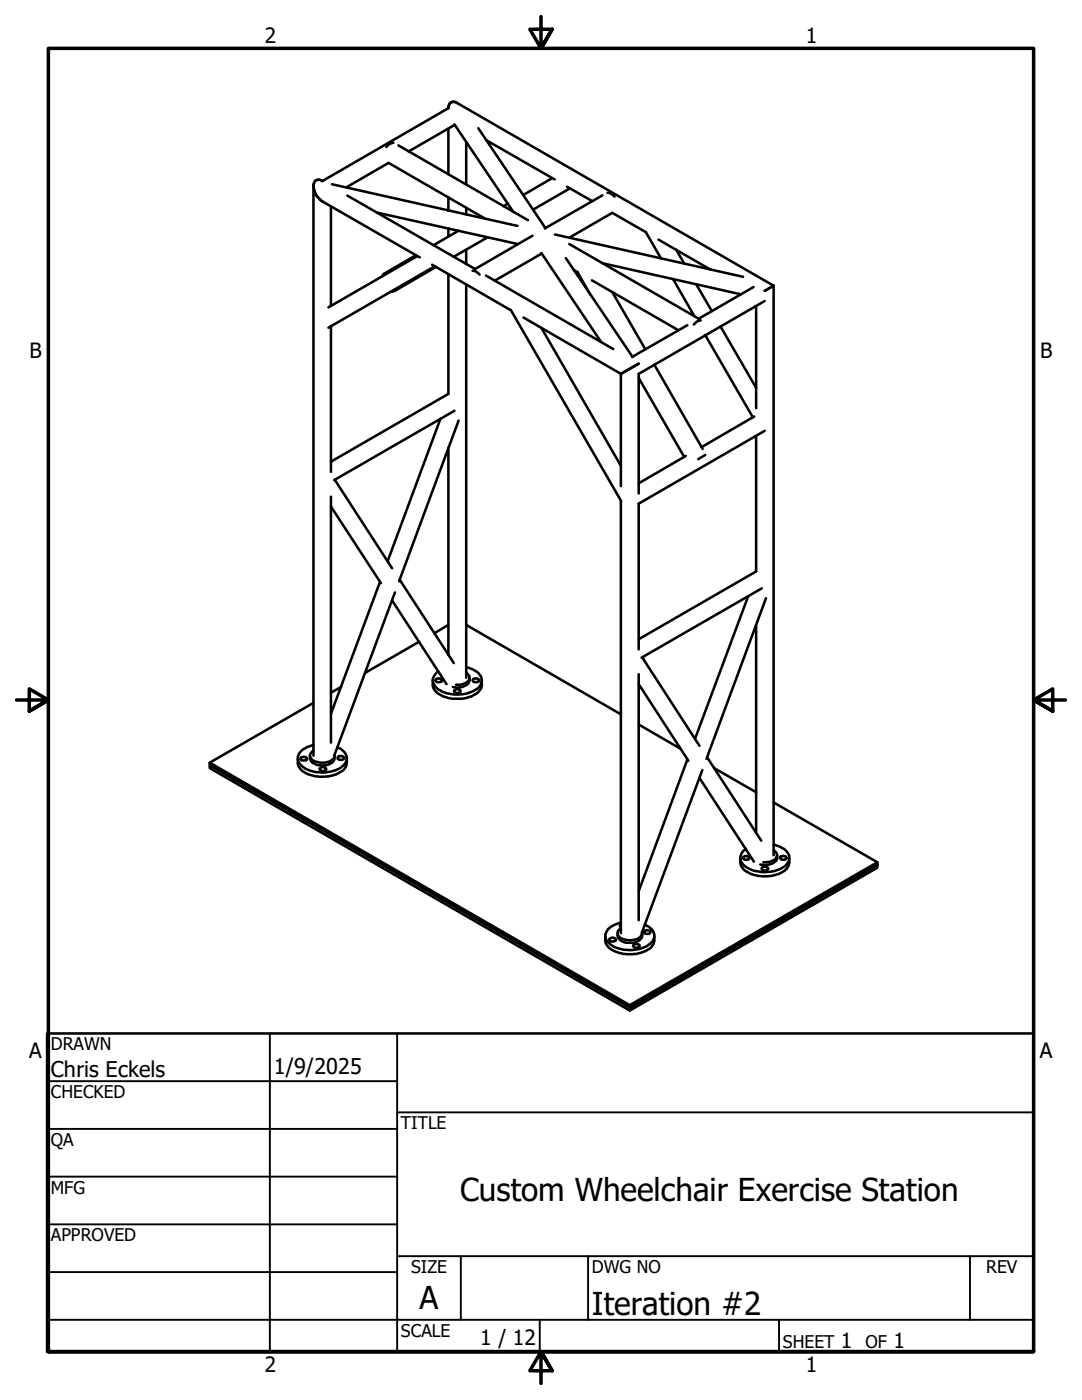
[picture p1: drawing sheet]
<svg xmlns="http://www.w3.org/2000/svg" width="216mm" height="279mm" viewBox="0 0 216 279" stroke-linecap="round" stroke-linejoin="round" font-family="sans-serif">
<!-- layer: Visible (ANSI) -->
<g fill="none" stroke="#000" stroke-width=".51">
<path d="M62.5 37.1v113.7M66.2 36.8l37.1 8.3M69.1 37.4l8.4-4.9 19.3 11.1M69.3 39.1l25.4 14.6M78.5 28.5a1.79 1.79 0 0 0-1.4 .8M79.5 29l25.8 14.9M89.5 25.7v9.1M89.5 39.4v2.6M90.7 25l-9.2 5.2M90.7 24.8l11.7 17.5M93 28.3v8.5M95.4 25.6l13.4 19.9"/>
<path d="M97 27.9l13.7 7.9M110.2 35.6l-5.8 3.3M113.2 37.3l5 2.8M113.7 37.6l-7.3 4.2M120.2 39l-11.5 6.6M121.2 38.5a1.95 1.95 0 0 1 1.4 .7M66 41.2v19.8M75.2 42.4l28.1 6.3M83 50.9l-6.2 3.6-.6 .7M83.2 51.1l-17.7 10.2M83.8 51.4l-19.5-11.2a3.4 3.4 0 0 1-1.5-4 1.1 1.1 0 0 1 1.5-.1l25.2-14.5a1.08 1.08 0 0 1 .5-1.2 1.08 1.08 0 0 1 1.2 .2l63.2 36.4-1.8 1 1.8-1v113.7M86.2 52.8l15.7 9.1"/>
<path d="M86.7 53.1l-21.2 12.3M87 53.3l-8.2 4.7-.8 .2M89.5 45.6v1.6M89.5 54.7v23.9l-23.5 13.5M91.5 46l-5 3M93 41.5v1.3M93 49.8v2.9M93 56.8v78.5M94.3 54a1.95 1.95 0 0 1 1.4 .8M96.2 43.3l-.3 .1M97 55l25.4 14.7M97.3 47.4l-6.7 3.8"/>
<path d="M101.3 40.6l-.8 .5M106.2 47.1l-11.5 6.6M108 50.5l12 17.8M108.1 50.6l-9.4 5.4M110.7 46.8l37.6 8.4M112.9 51.5l13.3 19.7M113.6 48.7l25.8 14.9M114.5 53.9l.7 .4M115.2 54.2l2.6 4.6M118.1 55.9l17.3 10M120.1 52.5l27.7 6.2M122.2 58.3l6.6 11.4"/>
<path d="M128.8 46.3l3.1 5.3M128.9 46.4l-6.7-3.9-8.6 4.9M131.4 47.8l10.3 6M134.3 55.7l4.3 7.4M134.9 49.8l1.6 2.8M138.9 56.8l3.1 5.3M150.4 57.3l-11 6.3M66 65.1v29.1M101.9 61.8l22.1 38.2M104.5 63.4l19.4 11.2M108 65.4l15.9 27.6M123.9 74.6v22.4"/>
<path d="M127.4 72.6l-3.5 2M127.4 75.4l9.1 15.8M130.6 72.8l9.6 16.8M137.2 64.9l-11.1 6.3M139.8 63.9a1.79 1.79 0 0 0-1.4 .9M140.7 66.9l9.5 16.4M143.8 65.2l7.1 12.2M150.9 61.1v20.4M152.6 60.1l-25.2 14.5v23.9M66 99.1v49.1M66.8 95.8l11.4 17.6M87.9 83.6l-10.6 28.4"/>
<path d="M89.5 89.4v41.3M90.7 82l-24 13.8M91.5 83.9l-11.9 32.1M123.9 99.9v86.3M136.8 91l-9.4 5.5M140.7 90.8l-1.4 .8M150.5 83.1l-10.5 6.1M150.9 87v27l-23.5 13.6M152.6 86l-25.2 14.5v29.1M66 101.1l10 15.3M75.8 116.1l-9.8 26.3M78.2 119.8l10.9 16.7"/>
<path d="M78.8 118.2l-12.1 32.5a1.63 1.63 0 0 1-1.7 1.4 3 3 0 0 1-3-.9 1.06 1.06 0 0 1 .5-1.4M79.8 115.7l10.8 16.6M149.3 119l-10.6 28.4M152 117.4l-24 13.9M152.8 119.4l-11.8 32M68.1 137.1l-2.1 1.1M83.6 128.1l-10.8 6.2M86.4 135.8v.9a3.1 3.1 0 0 0 2.8 2.5 6.9 6.9 0 0 0 6.4-1.2l.5-1.1v-1.1M87 135.6a.8 .8 0 0 1 1.2 .2l-.1 .1a.79 .79 0 0 1-1.2-.1zM89.5 124.7l-2.8 1.7M90.6 137.8a.71 .71 0 0 1 .7-.3 .71 .71 0 0 1 .6 .5 .71 .71 0 0 1-.7 .3 .71 .71 0 0 1-.6-.5zM93 133.2a3.5 3.5 0 0 1 3.1 2.4 2.63 2.63 0 0 1-1.9 2.4 7.2 7.2 0 0 1-7.3-.9 1.97 1.97 0 0 1 .3-2.9l.2-.2"/>
<path d="M93 134.2a1.14 1.14 0 0 1 .6 1.3 1.14 1.14 0 0 1-1 .9l-.8 .3h-.8M93 124.7l30.9 17.9M93.7 135.3a1.74 1.74 0 0 1-1.9 1.9l-1.4-.1M94.5 135.5a.63 .63 0 0 1 .6-.1 .63 .63 0 0 1 .5 .5 .79 .79 0 0 1-1.3-.1zM127.4 134.6v49M127.4 136.5l10 15.3M128.1 131.2l11.5 17.6M150.9 124.8v41.4M41.8 152.2l83.9 48.4v.4l-83.9-48.3zM59.4 151.3v.9a3.1 3.1 0 0 0 2.8 2.5 6.9 6.9 0 0 0 6.4-1.2l.6-.8v-1.4M60 151.2l.4-.1a.55 .55 0 0 1 .8 .4l-.4 .3a.63 .63 0 0 1-.9-.4zM61.8 150.8a1.77 1.77 0 0 0 2.1 1.9 2.55 2.55 0 0 0 2.8-1.2v-.7"/>
<path d="M62.5 148.7a3.7 3.7 0 0 0-3.1 2.2 2.74 2.74 0 0 0 2.3 2.8 7.2 7.2 0 0 0 6.9-1 2.06 2.06 0 0 0-.7-3.3l-.6-.3M62.5 140.3l-20.7 11.9M63.9 153.3a.7 .7 0 0 1 1.2 .3 .86 .86 0 0 1-1.3-.1zM67.4 151.1a.7 .7 0 0 1 1.2 .3 .84 .84 0 0 1-1.2-.1zM127.4 144.6l8.4 4.8M137.2 151.6l-9.8 26.3M139.6 155.3l10.8 16.7M140.1 153.7l-12 32.4a1.63 1.63 0 0 1-1.7 1.5 3 3 0 0 1-3.1-1 1.06 1.06 0 0 1 .6-1.4M141.1 151.1l10.8 16.7M142.5 153.3l8.4 4.8M147.7 171.2v.9a2.84 2.84 0 0 0 1.8 2.1 7.3 7.3 0 0 0 7.2-.6l.7-.8 .1-1.6M148.3 171.1v-.1a.79 .79 0 0 1 1.2 .2 .72 .72 0 0 1-1.2 0z"/>
<path d="M152 173.3v-.1a.76 .76 0 0 1 1.3 .2l-.1 .1a.76 .76 0 0 1-1.2-.2zM154.4 160.1l20.7 12v1.1l-49.4 28.5v-.7l49.4-28.5-49.4 28.5M154.4 168.6a3.7 3.7 0 0 1 3.1 2.2 2.6 2.6 0 0 1-2 2.7 7.2 7.2 0 0 1-7.2-1 2.02 2.02 0 0 1 .5-3.1M154.4 169.7a1.12 1.12 0 0 1 .7 1.2 1.12 1.12 0 0 1-1.1 .9l-.5 .2-1.2 .1M155.1 170.7a1.64 1.64 0 0 1-1.7 1.8l-.9 .2-.8-.2M155.8 170.9a.63 .63 0 0 1 .7-.1 .63 .63 0 0 1 .4 .5 .8 .8 0 0 1-1.3-.1zM175.1 172.1l-49.4 28.5M120.8 186.8v.8a2.86 2.86 0 0 0 2.5 2.5 6.8 6.8 0 0 0 6.7-1.1l.4-.7 .2-1.5M121.5 187.5l.1-.1a.74 .74 0 0 1 1.3 .2l-.4 .2a.62 .62 0 0 1-1-.3zM123.3 186.2a1.84 1.84 0 0 0 2.2 2 2.23 2.23 0 0 0 2.6-1.4v-.6M123.9 184.5a.31 .31 0 0 0-.2 .3 .31 .31 0 0 0 .2 .2M123.9 184.1a3.4 3.4 0 0 0-3.1 2.7 3.2 3.2 0 0 0 2.6 2.5 7.3 7.3 0 0 0 6.4-1 2.01 2.01 0 0 0 .7-2.1 2.01 2.01 0 0 0-1.5-1.5l-.3-.2"/>
<path d="M126.4 188.6l.4-.2a.49 .49 0 0 1 .6 0 .49 .49 0 0 1 .2 .5 .7 .7 0 0 1-1.2-.2zM128.5 185.9l.1-.1a.73 .73 0 0 1 1.2 .3l-.4 .3a.58 .58 0 0 1-.9-.5zM125.7 201l-83.9-48.3v.6l83.9 48.4"/>
</g>
<!-- layer: Border (ANSI) -->
<path d="M107.9 3.3v6.4l-2.2-3.9h4.5l-2.3 3.9 2.3-3.9M3.3 139.7h6.4l-3.9-2.2v4.4l3.9-2.2-3.9 2.2M212.6 139.7h-6.4l3.9-2.2v4.4l-3.9-2.2 3.9 2.2M9.7 269.7v-260h196.5v260h-196.5h196.5M110.2 273.6l-2.3-3.9 2.3 3.9h-4.5l2.2-3.9v6.4" fill="none" stroke="#000" stroke-width=".7"/>
<!-- layer: Title (ANSI) -->
<g fill="none" stroke="#000" stroke-width=".38">
<path d="M9.4 215.8h69.8M53.8 206.2v63.5M79.2 206.2v63.5M9.4 225.3h69.8M9.4 234.8h69.8M79.2 222h127M9.4 244.3h69.8M9.4 253.9h69.8M79.2 250.7h127M91.9 250.7v12.7M117.3 250.7v12.7M193.5 250.7v12.7"/>
<path d="M9.4 263.4h196.8M107.7 263.4v6.3M155.4 263.4v6.3"/>
</g>
<path d="M9.4 206.2h196.8v63.5h-196.8z" fill="none" stroke="#000" stroke-width=".51"/>
<g font-size="6.3">
<text x="91.8" y="239.8">Custom Wheelchair Exercise Station</text>
<text x="83.7" y="261.2">A</text>
<text x="118.1" y="262.5">Iteration #2</text>
</g>
<g font-size="4.3">
<text x="10.2" y="214.9">Chris Eckels</text>
<text x="54.6" y="214.3">1/9/2025</text>
</g>
<g font-size="4.2">
<text x="52.8" y="8.6">2</text>
<text x="160.8" y="8.6">1</text>
<text x="5.9" y="71.4">B</text>
<text x="207.6" y="71.4">B</text>
<text x="5.8" y="211.1">A</text>
<text x="207.5" y="211.1">A</text>
<text x="95.8" y="268.4">1 / 12</text>
<text x="167.8" y="268.9">1</text>
<text x="178.3" y="268.9">1</text>
<text x="52.8" y="273.8">2</text>
<text x="160.8" y="273.8">1</text>
</g>
<g font-size="3.5">
<text x="10.2" y="209.5">DRAWN</text>
<text x="10.2" y="219.1">CHECKED</text>
<text x="80" y="225.3">TITLE</text>
<text x="10.2" y="228.7">QA</text>
<text x="10.2" y="238.2">MFG</text>
<text x="10.2" y="247.7">APPROVED</text>
<text x="82" y="254.1">SIZE</text>
<text x="118.1" y="254.1">DWG NO</text>
<text x="196.8" y="254">REV</text>
<text x="80" y="266.8">SCALE</text>
<text x="156.2" y="268.9">SHEET</text>
<text x="172.7" y="268.9">OF</text>
</g>
</svg>
